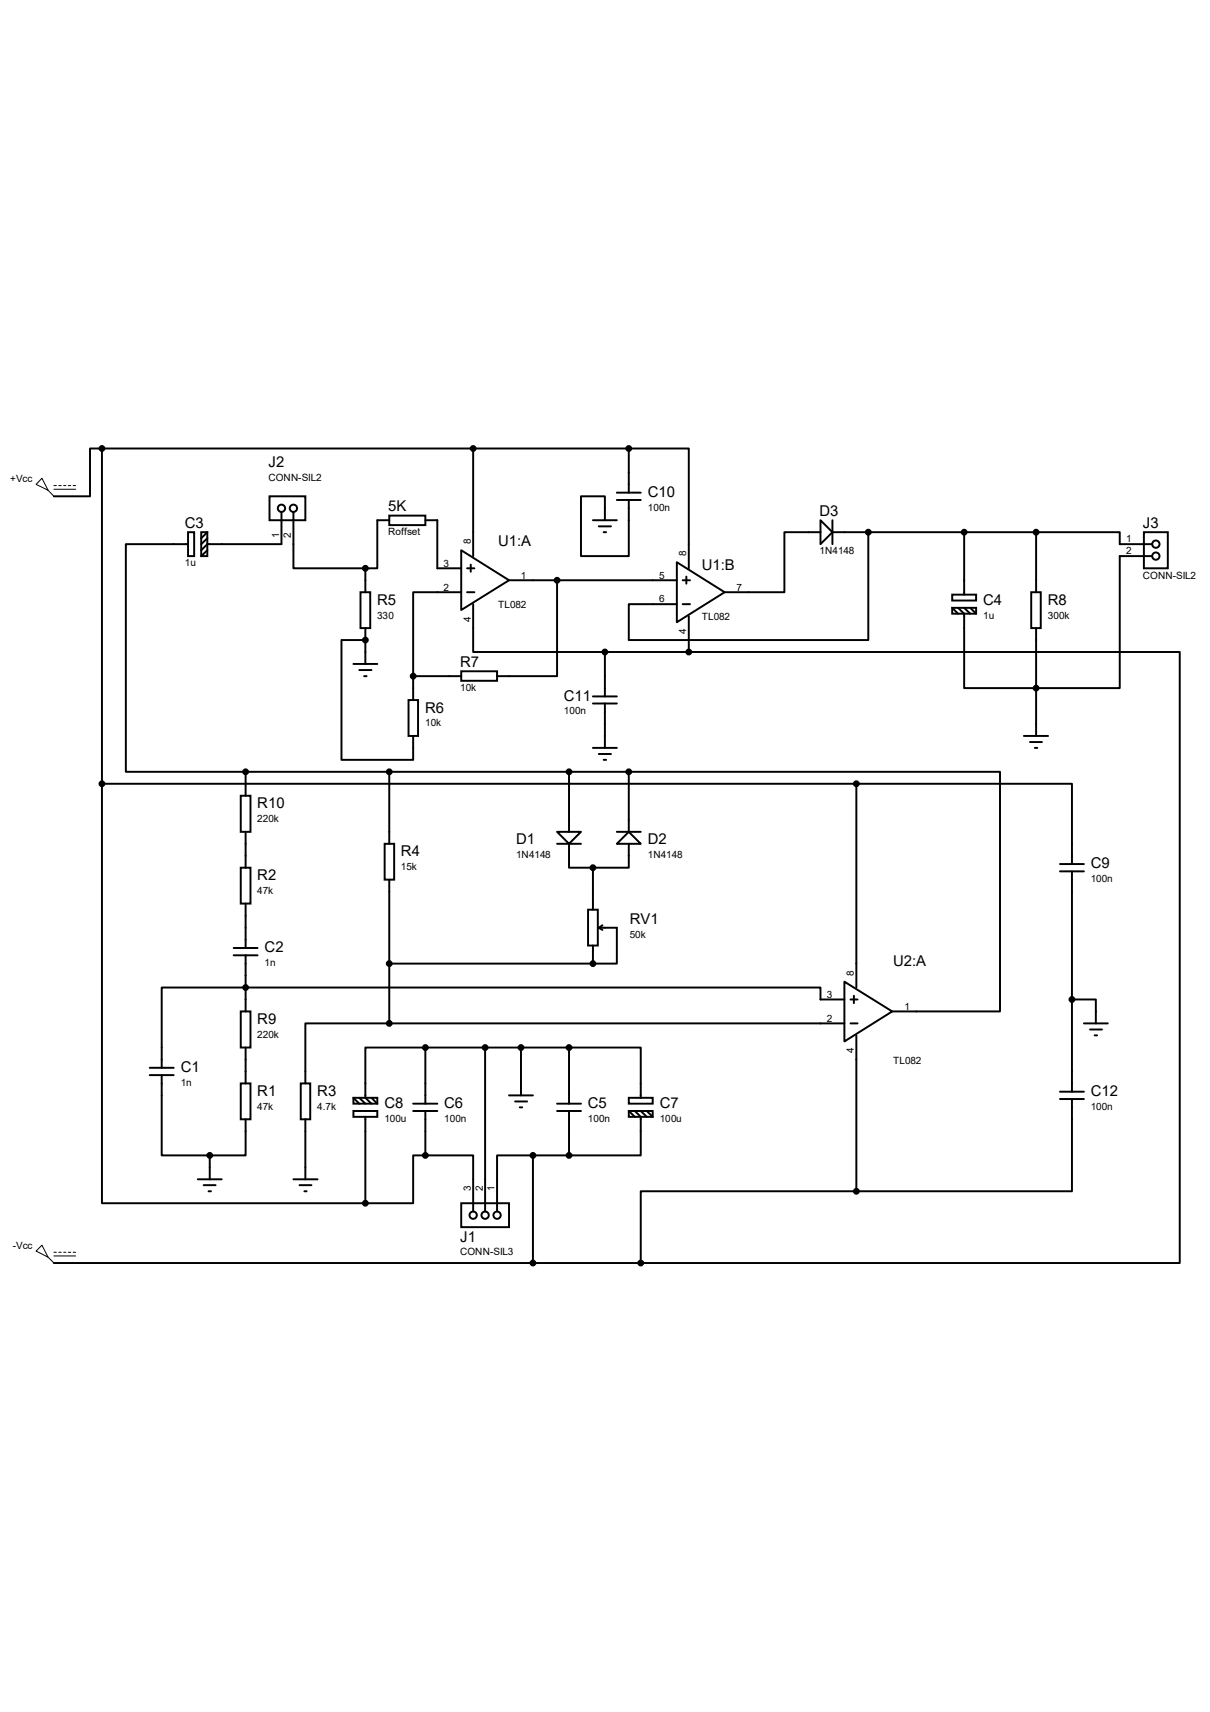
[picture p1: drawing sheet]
<svg xmlns="http://www.w3.org/2000/svg" width="210mm" height="297mm" viewBox="0 0 210 297" stroke-linecap="round" stroke-linejoin="round" font-family="sans-serif">
<g fill="none" stroke="#000" stroke-width=".34">
<path d="M17.7 77.8h-2.1v8.3h-6.2M17.7 77.8v58.2M17.7 77.8h91.4M82.1 77.8v18.7M109.1 77.8h10.4v20.8M109.1 77.8v7.7M32.6 92.3h1.1v4.2h-1.1zM32.6 94.4h-10.8v39.5h20.8M34.9 92.3h1.1v4.2h-1.1zM36 92.3l-1.1 1.1M36 93.4l-1.1 1M36 95.5l-1.1 1"/>
<path d="M46.8 86.1h6.2v4.2h-6.2zM48.9 88.8v5.6h-12.9l-1.1 1.1M50.9 88.8v9.8h12.5M63.4 98.6v4.1M67.6 89.5h6.2v1.6h-6.2zM67.6 90.3h-2.1v8.3h-2.1M73.8 90.3h2.1v8.3h4.2M80.1 95.5l8.2 5.2-8.2 5.1zM81.1 98.6h1.2M81.7 98v1.2M102.9 90.3h4.2M103.9 91.3h2.1"/>
<path d="M104.8 92.3h.4M107.1 85.5h4.1M107.1 86.7h4.1M109.1 86.7v9.8h-8.3v-10.4h4.2v4.2M117.5 97.5l8.3 5.2-8.3 5.2zM142.4 90.3l2.1 2-2.1 2.1zM142.4 92.3h-6.3v10.4h-10.3M144.5 92.3h35.3M144.5 90.3v4.1M150.7 92.3v18.7h-41.6v-6.2h8.4M167.3 92.3v10.9M179.8 92.3h14.6v2.1h5.6"/>
<path d="M179.8 92.3v10.4M198.5 92.3h4.2v6.3h-4.2zM200 96.5h-5.6v22.9h-27.1v-12.9l-1-1M61.3 115.2h4.2M62.4 116.2h2.1M62.6 102.7h1.7v6.3h-1.7zM63.2 117.3h.4M63.4 111h-4.1v20.8h12.4v-4.1M63.4 109v6.2M71.7 117.3v4.2M71.7 117.3h8.4M80.1 116.5h6.2v1.6h-6.2z"/>
<path d="M80.1 102.7h-8.4v14.6M81.1 102.7h1.2M82.1 104.8v8.3h22.9M88.3 100.7h29.2M96.7 100.7v16.6h-10.4M105 113.1h14.5M105 113.1v7.7M118.5 100.7h1.3M118.5 104.8h1.3M119.1 100v1.3M119.5 113.1h85.3v106h-93.6M119.5 106.9v6.2"/>
<path d="M165.3 103.2h4.1v1h-4.1zM165.3 105.5h4.1v1h-4.1zM165.3 105.5l1 1M167.3 105.5l1.1 1M168.4 105.5l1 1M179 102.7h1.6v6.3h-1.6zM179.8 109v18.7M17.7 136v72.7h45.7M17.7 136h130.9M41.8 138h1.7v6.3h-1.7zM42.6 133.9v4.1M42.6 133.9h66.5"/>
<path d="M67.6 133.9v12.5M70.9 121.5h1.7v6.2h-1.7zM98.8 133.9v10.4M102.9 129.8h4.2M102.9 120.8h4.2M102.9 122h4.2M103.9 130.8h2.1M104.8 131.8h.4M105 122v7.8M109.1 133.9h64.5v41.6h-18.7M109.1 133.9v10.4M148.6 136h37.5v13.9"/>
<path d="M148.6 136v35.3M177.7 127.7h4.2M178.8 128.7h2M179.6 129.8h.4M41.8 150.5h1.7v6.3h-1.7zM42.6 144.3v6.2M42.6 156.8v7.7M66.8 146.4h1.6v6.2h-1.6zM67.6 152.6v24.9M96.7 144.3h4.1l-2 2.1zM96.7 146.4h4.1M98.8 146.4v4.1h4.1"/>
<path d="M102.1 157.8h1.7v6.2h-1.7zM102.9 150.5v7.3M107.1 144.3h4.1M109.1 144.3l2.1 2.1h-4.1zM109.1 146.4v4.1h-6.2M184 151.2h4.1M184 149.9h4.1M186.1 151.2v38.2M40.6 164.5h4.1M40.6 165.7h4.1M41.8 175.5h1.7v6.2h-1.7zM42.6 165.7v9.8"/>
<path d="M67.6 177.5h-14.6v10.5M67.6 167.2h35.3M67.6 177.5h79M102.9 164v3.2M103.9 161h3.2v6.2h-4.2M103.9 161l.7 .3M104.6 160.5l-.7 .5M146.6 170.3l8.3 5.2-8.3 5.2zM146.6 173.4h-4.2v-2.1h-114.3v14M147.6 177.5h1.2M147.6 173.4h1.2M148.2 172.8v1.2"/>
<path d="M148.6 179.6v27.1M186.1 173.4h4.1v4.1M188.1 177.5h4.2M189.2 178.6h2.1M190 179.6h.4M26 185.3h4.1M26 186.5h4.1M28.1 186.5v13.9h8.3M41.8 188h1.7v6.2h-1.7zM42.6 194.2v6.2h-6.2M42.6 181.7v6.3M52.2 188h1.6v6.2h-1.6z"/>
<path d="M53 194.2v10.4M61.3 192.7h4.2v1.1h-4.2zM61.3 190.5h4.2v1h-4.2zM61.3 190.5l1.1 1M62.4 190.5l1 1M63.4 193.8v14.9M64.5 190.5l1 1M71.7 191.5h4.2M71.7 192.7h4.2M73.8 181.7h-10.4v8.8l1.1 1M73.8 181.7v9.8M73.8 192.7v7.7"/>
<path d="M73.8 181.7h25M84.2 181.7v28.5M88.3 190h4.2M89.4 191.1h2.1M90.2 192.1h.4M90.4 181.7v8.3M96.7 191.5h4.1M96.7 192.7h4.1M98.8 181.7h12.4v8.8M98.8 181.7v9.8M98.8 192.7v7.7M109.1 190.5h4.2v1h-4.2z"/>
<path d="M109.1 192.7h4.2v1.1h-4.2zM109.1 192.7l1.1 1.1M110.2 192.7l1 1.1v6.6h-12.4M111.2 192.7l1.1 1.1M112.3 192.7l1 1.1M184 190.7h4.1M184 189.4h4.1M186.1 190.7v16h-37.5M9.4 219.1h101.8M34.3 204.6h4.2M35.3 205.6h2.1M36.2 206.7h.4"/>
<path d="M36.4 200.4v4.2M50.9 204.6h4.2M52 205.6h2.1M52.8 206.7h.4M73.8 200.4h8.3v9.8M73.8 200.4h-2.1v8.3h-8.3M80.1 208.7h8.2v4.2h-8.2zM92.5 200.4h-6.2v9.8M92.5 200.4v18.7M92.5 200.4h6.3M148.6 206.7h-37.4v12.4"/>
<circle cx="48.9" cy="88.2" r=".64"/>
<circle cx="50.9" cy="88.2" r=".64"/>
<circle cx="200.6" cy="96.5" r=".64"/>
<circle cx="200.6" cy="94.4" r=".64"/>
<circle cx="82.1" cy="210.8" r=".64"/>
<circle cx="84.2" cy="210.8" r=".64"/>
<circle cx="86.3" cy="210.8" r=".64"/>
</g>
<g fill="#000">
<circle cx="63.4" cy="111" r=".17"/>
<circle cx="102.9" cy="167.2" r=".17"/>
</g>
<g fill="none" stroke="#000" stroke-width=".17">
<path d="M7.3 83l1 2-2-1zM8.3 85l1.1 1.1M9.4 84.2h.4M9.4 84.9h3.7M10.2 84.2h.4M11 84.2h.4M11.9 84.2h.4M12.7 84.2h.4M7.3 216l1 2.1-2-1.1zM8.3 218.1l1.1 1M9.4 217.3h.4M9.4 217.9h3.7"/>
<path d="M10.2 217.3h.4M11 217.3h.4M11.9 217.3h.4M12.7 217.3h.4"/>
</g>
<g fill="#000" stroke="#000" stroke-width=".34">
<circle cx="17.7" cy="77.8" r=".42"/>
<circle cx="82.1" cy="77.8" r=".42"/>
<circle cx="109.1" cy="77.8" r=".42"/>
<circle cx="63.4" cy="98.6" r=".42"/>
<circle cx="150.7" cy="92.3" r=".42"/>
<circle cx="167.3" cy="92.3" r=".42"/>
<circle cx="179.8" cy="92.3" r=".42"/>
<circle cx="63.4" cy="111" r=".42"/>
<circle cx="71.7" cy="117.3" r=".42"/>
<circle cx="96.7" cy="100.7" r=".42"/>
<circle cx="105" cy="113.1" r=".42"/>
<circle cx="119.5" cy="113.1" r=".42"/>
<circle cx="179.8" cy="119.4" r=".42"/>
<circle cx="17.7" cy="136" r=".42"/>
<circle cx="42.6" cy="133.9" r=".42"/>
<circle cx="67.6" cy="133.9" r=".42"/>
<circle cx="98.8" cy="133.9" r=".42"/>
<circle cx="109.1" cy="133.9" r=".42"/>
<circle cx="148.6" cy="136" r=".42"/>
<circle cx="102.9" cy="150.5" r=".42"/>
<circle cx="42.6" cy="171.3" r=".42"/>
<circle cx="67.6" cy="167.2" r=".42"/>
<circle cx="67.6" cy="177.5" r=".42"/>
<circle cx="102.9" cy="167.2" r=".42"/>
<circle cx="186.1" cy="173.4" r=".42"/>
<circle cx="73.8" cy="181.7" r=".42"/>
<circle cx="84.2" cy="181.7" r=".42"/>
<circle cx="90.4" cy="181.7" r=".42"/>
<circle cx="98.8" cy="181.7" r=".42"/>
<circle cx="36.4" cy="200.4" r=".42"/>
<circle cx="63.4" cy="208.7" r=".42"/>
<circle cx="73.8" cy="200.4" r=".42"/>
<circle cx="92.5" cy="219.1" r=".42"/>
<circle cx="92.5" cy="200.4" r=".42"/>
<circle cx="98.8" cy="200.4" r=".42"/>
<circle cx="111.2" cy="219.1" r=".42"/>
<circle cx="148.6" cy="206.7" r=".42"/>
</g>
<g font-size="2.6">
<text x="46.6" y="81">J2</text>
<text x="67.4" y="88.7">5K</text>
<text x="112.4" y="86.2">C10</text>
<text x="142.2" y="89.5">D3</text>
<text x="32.1" y="91.6">C3</text>
<text x="86.4" y="94.7">U1:A</text>
<text x="198.4" y="91.6">J3</text>
<text x="121.8" y="98.9">U1:B</text>
<text x="65.4" y="104.9">R5</text>
<text x="170.6" y="104.9">C4</text>
<text x="181.9" y="104.9">R8</text>
<text x="79.9" y="115.7">R7</text>
<text x="73.8" y="123.6">R6</text>
<text x="97.9" y="121.5">C11</text>
<text x="44.7" y="140.3">R10</text>
<text x="69.6" y="148.5">R4</text>
<text x="89.6" y="146.5">D1</text>
<text x="112.4" y="146.5">D2</text>
<text x="44.7" y="152.7">R2</text>
<text x="189.3" y="150.6">C9</text>
<text x="109.3" y="160.2">RV1</text>
<text x="45.9" y="165.2">C2</text>
<text x="155" y="167.5">U2:A</text>
<text x="44.7" y="177.6">R9</text>
<text x="31.4" y="186">C1</text>
<text x="44.7" y="190.1">R1</text>
<text x="55.1" y="190.1">R3</text>
<text x="189.3" y="190.1">C12</text>
<text x="66.7" y="192.2">C8</text>
<text x="77.1" y="192.2">C6</text>
<text x="102" y="192.2">C5</text>
<text x="114.5" y="192.2">C7</text>
<text x="79.9" y="215.4">J1</text>
</g>
<g font-size="1.7">
<text x="1.8" y="83.6">+Vcc</text>
<text x="46.6" y="83.4">CONN-SIL2</text>
<text x="112.4" y="88.6">100n</text>
<text x="48.4" y="93.3" transform="rotate(-90 48.4 93.3)">1</text>
<text x="50.5" y="93.3" transform="rotate(-90 50.5 93.3)">2</text>
<text x="67.4" y="92.9">Roffset</text>
<text x="81.7" y="94.4" transform="rotate(-90 81.7 94.4)">8</text>
<text x="195.5" y="94.1">1</text>
<text x="32.1" y="98.3">1u</text>
<text x="77" y="98.3">3</text>
<text x="90.4" y="100.4">1</text>
<text x="114.4" y="100.4">5</text>
<text x="119.1" y="96.5" transform="rotate(-90 119.1 96.5)">8</text>
<text x="142.2" y="96.2">1N4148</text>
<text x="195.5" y="96.2">2</text>
<text x="198.4" y="100.4">CONN-SIL2</text>
<text x="65.4" y="107.3">330</text>
<text x="77" y="102.4">2</text>
<text x="81.7" y="107.9" transform="rotate(-90 81.7 107.9)">4</text>
<text x="86.4" y="105.5">TL082</text>
<text x="114.4" y="104.5">6</text>
<text x="121.8" y="107.6">TL082</text>
<text x="127.8" y="102.4">7</text>
<text x="170.6" y="107.3">1u</text>
<text x="181.9" y="107.3">300k</text>
<text x="119.1" y="109.9" transform="rotate(-90 119.1 109.9)">4</text>
<text x="79.9" y="119.9">10k</text>
<text x="73.8" y="126">10k</text>
<text x="97.9" y="123.9">100n</text>
<text x="44.7" y="142.6">220k</text>
<text x="89.6" y="148.9">1N4148</text>
<text x="112.4" y="148.9">1N4148</text>
<text x="44.7" y="155.1">47k</text>
<text x="69.6" y="151">15k</text>
<text x="189.3" y="153">100n</text>
<text x="45.9" y="167.6">1n</text>
<text x="109.3" y="162.7">50k</text>
<text x="143.5" y="173.1">3</text>
<text x="148.2" y="169.2" transform="rotate(-90 148.2 169.2)">8</text>
<text x="143.5" y="177.2">2</text>
<text x="157" y="175.2">1</text>
<text x="44.7" y="180">220k</text>
<text x="148.2" y="182.7" transform="rotate(-90 148.2 182.7)">4</text>
<text x="155" y="184.5">TL082</text>
<text x="31.4" y="188.3">1n</text>
<text x="44.7" y="192.5">47k</text>
<text x="55.1" y="192.5">4.7k</text>
<text x="66.7" y="194.6">100u</text>
<text x="77.1" y="194.6">100n</text>
<text x="102" y="194.6">100n</text>
<text x="114.5" y="194.6">100u</text>
<text x="189.3" y="192.5">100n</text>
<text x="81.7" y="206.7" transform="rotate(-90 81.7 206.7)">3</text>
<text x="83.8" y="206.7" transform="rotate(-90 83.8 206.7)">2</text>
<text x="85.8" y="206.7" transform="rotate(-90 85.8 206.7)">1</text>
<text x="2.2" y="216.7">-Vcc</text>
<text x="79.9" y="217.8">CONN-SIL3</text>
</g>
</svg>
